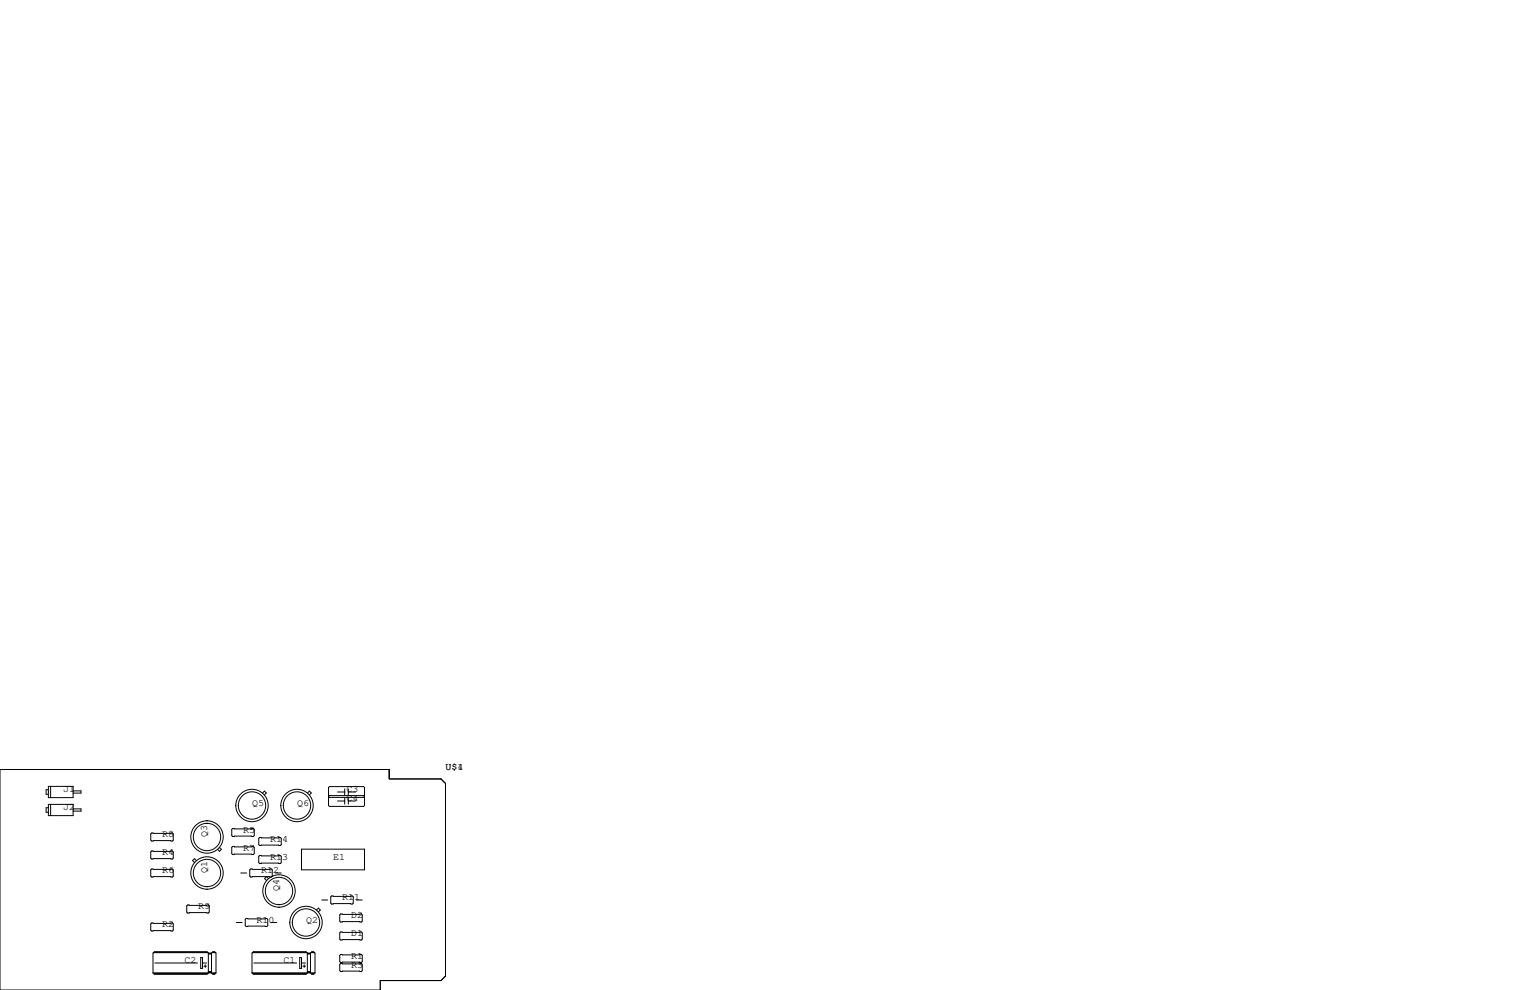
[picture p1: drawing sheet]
<svg xmlns="http://www.w3.org/2000/svg" width="432mm" height="279mm" viewBox="0 0 432 279" stroke-linecap="round" stroke-linejoin="round" font-family="sans-serif">
<g fill="none" stroke="#000" stroke-width=".28">
<path d="M0 217.2h109.9v2.6h14.6l1.2 1.3v54.4l-1.2 1.2h-17.2v2.7h-107.3zM13.7 221.9h6.9v3.2h-6.9zM13.7 227h6.9v3.2h-6.9zM13.7 228h-.7v1.2h.7M13.7 222.9h-.7v1.3h.7M14.3 221.9v3.2M14.3 227v3.2M20.6 228.3h2.3v.6h-2.3M20.6 223.2h2.3v.6h-2.3M42.8 235.1h5.8l.3 .2v1.8l-.3 .3h-5.8l-.3-.3v-1.8zM62 239.2l.5 .5-.5 .6-.6-.6M65.7 238.9h5.8l.3 .2v1.8l-.3 .3h-5.8l-.3-.3v-1.8z"/>
<path d="M65.7 233.8h5.8l.3 .3v1.7l-.3 .3h-5.8l-.3-.3v-1.7zM73.3 236.3h5.8l.3 .3v1.8l-.3 .2h-5.8l-.3-.2v-1.8zM74.1 223.8l.5-.5 .6 .5-.6 .5M85.1 239.6h17.8v5.9h-17.8zM86.8 223.8l.5-.5 .6 .5-.6 .5M92.7 224.8l.3-.3h9.6l.3 .3-.3 .2h-9.6zM93 222h9.6l.3 .2v5.1l-.3 .3h-9.6l-.3-.3v-5.1zM95.3 223.5h2M95.3 226.1h2M97.3 222.6v1.8M97.3 225.2v1.7M98.3 223.5h2"/>
<path d="M98.3 222.6v1.8M98.3 225.2v1.7M98.3 226.1h2M42.5 245.5l.3-.3h5.8l.3 .3v1.8l-.3 .2h-5.8l-.3-.2zM42.8 240.2h5.8l.3 .2v1.8l-.3 .2h-5.8l-.3-.2v-1.8zM52.7 255.7l.3-.3h5.8l.3 .3v1.7l-.3 .3h-5.8l-.3-.3zM55.4 242.9l-.5-.6-.5 .6 .5 .5M67.9 246.4h1.7M69.2 259.5l.3-.3h5.8l.3 .3v1.7l-.3 .3h-5.8l-.3-.3zM70.5 245.5l.2-.3h5.9l.2 .3v1.8l-.2 .2h-5.9l-.2-.2zM73.3 241.4h5.8l.3 .3v1.8l-.3 .2h-5.8l-.3-.2v-1.8zM75.7 248l-.5-.6-.5 .6 .5 .5"/>
<path d="M77.7 246.4h1.7M89.3 256.8l.6-.5 .5 .5-.5 .6M90.8 254h1.7M93.3 253.1l.3-.2h5.8l.3 .2v1.8l-.3 .2h-5.8l-.3-.2zM95.9 258.2l.2-.3h5.9l.2 .3v1.8l-.2 .2h-5.9l-.2-.2zM100.6 254h1.6M42.5 260.7l.3-.2h5.8l.3 .2v1.8l-.3 .3h-5.8l-.3-.3zM43.2 274.6h17.8M43.3 268.9h15.4M43.4 274.7h15.1M43.6 274.8h14.8M43.6 268.7h14.8"/>
<path d="M43.7 271.8h12.1M56.6 270.3h.6v3h-.6zM57.2 271.8h1.1M57.5 272.7h.8M57.9 272.3v.7M58.8 274.2h.9M58.8 269v5.6l-.4 .4h-14.8l-.4-.4M58.8 269l-.4-.4h-14.8l-.4 .4v5.6M58.8 269h.9M58.8 269.2h.9M58.9 274.4h.7M58.9 274.3h.7"/>
<path d="M58.9 269.1h.7M59.7 269l.4-.4h.5l.4 .4v5.6M59.7 269v5.6l.4 .4h.5l.4-.4M59.8 268.9h1M59.9 274.7h.8M60.1 274.8h.5M60.1 268.7h.5M66.7 260.3h1.6M71.1 274.6h17.8M71.2 268.9h15.4M71.4 274.7h15.1M71.5 274.8h14.9"/>
<path d="M71.5 268.7h14.9M71.6 271.8h12.1M76.5 260.3h1.6M84.6 270.3h.5v3h-.5zM85.1 271.8h1.1M85.5 272.7h.7M85.9 272.3v.7M86.7 274.2h.9M86.7 269v5.6l-.3 .4h-14.9l-.4-.4M86.7 269l-.3-.4h-14.9l-.4 .4v5.6M86.7 269h.9M86.7 269.2h.9"/>
<path d="M86.9 274.4h.6M86.9 274.3h.6M86.9 269.1h.6M87.6 269v5.6l.4 .4h.5l.4-.4M87.6 269l.4-.4h.5l.4 .4v5.6M87.8 268.9h1M87.9 274.7h.7M88 274.8h.5M88 268.7h.5M95.9 269.6l.2-.2h5.9l.2 .2v1.8l-.2 .3h-5.9l-.2-.3zM95.9 263.3l.2-.3h5.9l.2 .3v1.7l-.2 .3h-5.9l-.2-.3zM95.9 272.2l.2-.3h5.9l.2 .3v1.7l-.2 .3h-5.9l-.2-.3z"/>
<circle cx="58.4" cy="236.2" r="3.9"/>
<circle cx="58.4" cy="236.2" r="4.6"/>
<circle cx="71.1" cy="227.3" r="4.6"/>
<circle cx="71.1" cy="227.3" r="3.9"/>
<circle cx="83.8" cy="227.3" r="4.6"/>
<circle cx="83.8" cy="227.3" r="3.9"/>
<circle cx="58.4" cy="246.4" r="4.6"/>
<circle cx="58.4" cy="246.4" r="3.9"/>
<circle cx="78.7" cy="251.5" r="4.6"/>
<circle cx="78.7" cy="251.5" r="3.9"/>
<circle cx="86.4" cy="260.4" r="3.9"/>
<circle cx="86.4" cy="260.3" r="4.6"/>
</g>
<g font-size="2.8">
<text x="125.7" y="217.2">U$4</text>
<text x="125.7" y="217.2">U$1</text>
<text x="17.8" y="223.5">J1</text>
<text x="71.1" y="227.3">Q5</text>
<text x="83.8" y="227.3">Q6</text>
<text x="97.8" y="223.5">C3</text>
<text x="97.8" y="226.1">C4</text>
<text x="17.8" y="228.6">J2</text>
<text x="45.7" y="236.2">R8</text>
<text x="58.4" y="236.2" transform="rotate(-90 58.4 236.2)">Q3</text>
<text x="68.6" y="234.9">R5</text>
<text x="76.2" y="237.5">R14</text>
<text x="45.7" y="241.3">R4</text>
<text x="68.6" y="240">R7</text>
<text x="76.2" y="242.6">R13</text>
<text x="94" y="242.6">E1</text>
<text x="45.7" y="246.4">R6</text>
<text x="58.4" y="246.4" transform="rotate(-90 58.4 246.4)">Q1</text>
<text x="73.7" y="246.4">R12</text>
<text x="78.7" y="251.5" transform="rotate(-90 78.7 251.5)">Q4</text>
<text x="55.9" y="256.5">R9</text>
<text x="96.5" y="254">R11</text>
<text x="45.7" y="261.6">R2</text>
<text x="72.4" y="260.3">R10</text>
<text x="86.4" y="260.3">Q2</text>
<text x="99.1" y="259.1">D2</text>
<text x="99.1" y="264.2">D1</text>
<text x="52.1" y="271.8">C2</text>
<text x="80" y="271.8">C1</text>
<text x="99.1" y="270.5">R1</text>
<text x="99.1" y="273">R3</text>
</g>
</svg>
